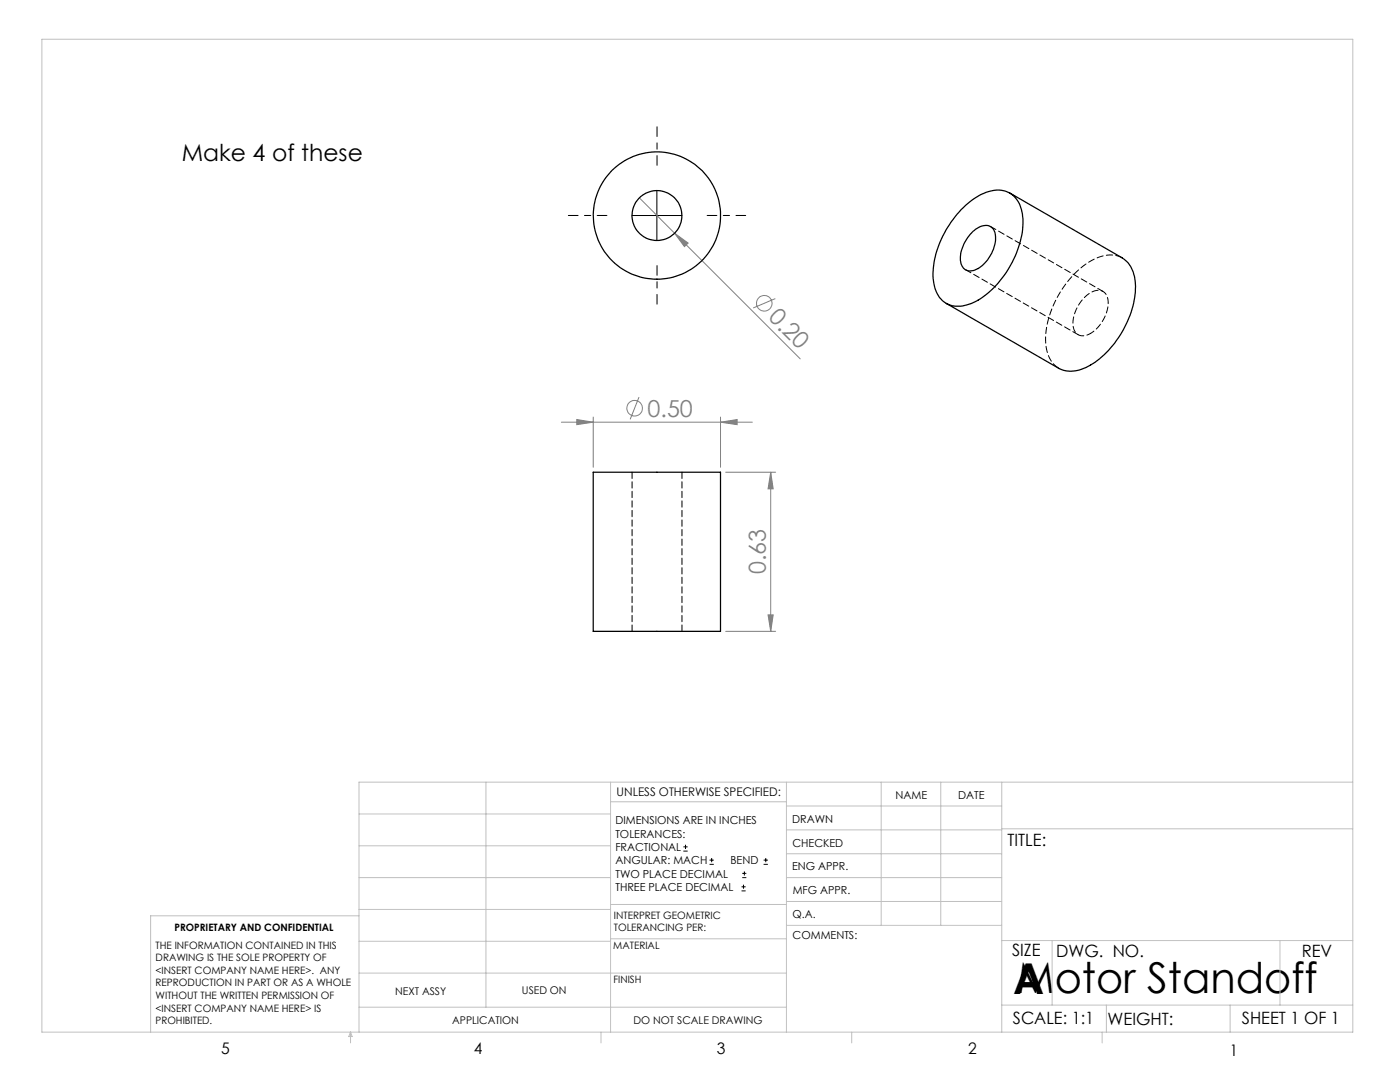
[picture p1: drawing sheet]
<svg xmlns="http://www.w3.org/2000/svg" width="279mm" height="216mm" viewBox="0 0 279 216" stroke-linecap="round" stroke-linejoin="round" font-family="sans-serif">
<g fill="none" stroke="#808080" stroke-width=".2">
<path d="M127.6 39.5l7 7M134.6 46.5l2.7 2-.7 .7zM134.6 46.5l25.1 25.1M154.7 59.6l-4.4 1.9M127.5 79.2l-1.7 4.5M112 84.2h38.1M115.1 83.7l3.3 .5-3.3 .5zM118.4 83.2v10M143.8 84.2l3.3-.5v1zM143.8 83.2v10M144.8 94.2h10M153.8 94.2l.5 3.3h-1z"/>
<path d="M153.8 94.2v31.8M144.8 126h10M153.3 122.7h1l-.5 3.3z"/>
<circle cx="152.5" cy="60.5" r="1.57"/>
<circle cx="126.7" cy="81.5" r="1.55"/>
</g>
<g fill="none" stroke="#000" stroke-width=".2">
<path d="M131.1 38v10M126.1 43h10M136.4 169.8h.8M136.4 169h.8M136.8 168.6v.8M141.6 172.5h.9M141.6 171.6h.9M142 171.2v.8M148 177.8h.8M148 177h.8M148.1 175.1h.8M148.1 174.3h.8"/>
<path d="M148.4 176.5v.8M148.6 173.9v.8M152.4 172.5h.8M152.4 171.6h.8M152.8 171.2v.8"/>
</g>
<path d="M131.1 33v-7.7M121.1 43h-7.7M131.1 53v7.7M141.1 43h7.7" fill="none" stroke="#000" stroke-width=".2" stroke-dasharray="15.2 1.3 1.3 1.3" stroke-dashoffset="13.3"/>
<g fill="none" stroke="#c0c0c0" stroke-width=".2">
<path d="M8.4 7.8h261.6v198.2h-261.6zM97 156.1v44.9M121.8 156.1v49.9M121.8 160h35.2M157 156.1v49.9M175.9 156.1v28.5M187.7 156.1v28.5M199.9 156.1v49.9M270 156.1h-198.4v49.9M71.6 175.1h50.2M71.6 168.8h50.2M71.6 162.4h50.2"/>
<path d="M157 170.4h42.9M157 165.6h42.9M157 160.8h42.9M157 175.1h42.9M157 179.9h42.9M199.9 165.4h70.1M71.6 194.2h85.4M71.6 187.8h50.2M71.6 181.5h50.2M71.6 182.7h-41.5v23.3M121.8 187.3h35.2M121.8 180.5h35.2"/>
<path d="M157 184.6h42.9M199.9 187.7h70.1M210 187.7v12.9M255.4 187.7v12.9M70 206v2.1M70 206l.3 .8h-.7zM71.6 201h85.4M119.9 206v2.1M170 206v2.1M199.9 200.6h70.1M220 206v2.1M220.8 200.6v5.4"/>
<path d="M245.5 200.6v5.4"/>
</g>
<g fill="#808080">
<path d="M134.6 46.5l2.7 2-.7 .7z"/>
<path d="M143.8 84.2l3.3-.5v1zM115.1 83.7l3.3 .5-3.3 .5z"/>
<path d="M153.3 122.7h1l-.5 3.3zM153.8 94.2l.5 3.3h-1z"/>
</g>
<g fill="none" stroke="#000" stroke-width=".25">
<path d="M201.5 38.5l22.5 13a6.5 6.5 0 0 1 2.6 6.2 19.5 19.5 0 0 1-9.9 15.6 5.8 5.8 0 0 1-5.4 .2l-22.5-13M191.8 41.8a11 11 0 0 1 7.6-3.9 5 5 0 0 1 4.6 4.8 18.3 18.3 0 0 1-4 12.8 13.5 13.5 0 0 1-7.9 5.6 4.8 4.8 0 0 1-5.7-4.5 17.4 17.4 0 0 1 3.8-12.8zM194.2 46.2a3.2 3.2 0 0 1 3.4-1 2.82 2.82 0 0 1 1 3.1 7.1 7.1 0 0 1-4.5 5.7 2.02 2.02 0 0 1-2.4-2.4 7.9 7.9 0 0 1 2.5-5.4zM118.4 94.2h25.4v31.8h-25.4z"/>
<circle cx="131.1" cy="43" r="5"/>
<circle cx="131.1" cy="43" r="12.7"/>
</g>
<path d="M126.1 94.2v31.8M136.1 126v-31.8" fill="none" stroke="#000" stroke-width=".2" stroke-dasharray="1.3 .6"/>
<path d="M224 51.5a6.5 6.5 0 0 0-6.6 .7 19.6 19.6 0 0 0-8.7 16.4 5.9 5.9 0 0 0 2.6 4.9" fill="none" stroke="#000" stroke-width=".2" stroke-dasharray="1.3 .6" stroke-dashoffset="-.1"/>
<path d="M217.6 66.5a7.3 7.3 0 0 0 3.4-7.2 2.02 2.02 0 0 0-3.2-1 7.4 7.4 0 0 0-3.6 7.2 2.06 2.06 0 0 0 3.4 1" fill="none" stroke="#000" stroke-width=".2" stroke-dasharray="1.3 .6" stroke-dashoffset=".5"/>
<path d="M192.7 53.8l22.5 13M220.1 58.2l-22.4-13" fill="none" stroke="#000" stroke-width=".2" stroke-dasharray="1.3 .6" stroke-dashoffset=".1"/>
<g font-size="8.5">
<text x="202.2" y="198.3">A</text>
<text x="202.9" y="198.1">Motor Standoff</text>
</g>
<text font-size="4.7" x="36.3" y="32.1">Make 4 of these</text>
<g font-size="4.7" fill="#808080">
<text x="153.2" y="63.5" transform="rotate(45 153.2 63.5)">0.20</text>
<text x="129.2" y="83.2">0.50</text>
<text x="152.8" y="114.6" transform="rotate(-90 152.8 114.6)">0.63</text>
</g>
<g font-size="3.4">
<text x="201.1" y="168.8">TITLE:</text>
<text x="202" y="190.8">SIZE</text>
<text x="210.8" y="190.9">DWG. NO.</text>
<text x="259.8" y="191">REV</text>
<text x="202.1" y="204.4">SCALE: 1:1</text>
<text x="221" y="204.5">WEIGHT:</text>
<text x="247.8" y="204.4">SHEET 1 OF 1</text>
</g>
<g font-size="3.2">
<text x="44.2" y="210.4">5</text>
<text x="94.6" y="210.3">4</text>
<text x="143.1" y="210.4">3</text>
<text x="193.2" y="210.3">2</text>
<text x="245.4" y="210.6">1</text>
</g>
<text font-size="2.4" x="123.1" y="158.9">UNLESS OTHERWISE SPECIFIED:</text>
<g font-size="2.2">
<text x="178.7" y="159.4">NAME</text>
<text x="191.2" y="159.4">DATE</text>
<text x="122.8" y="164.5">DIMENSIONS ARE IN INCHES</text>
<text x="122.8" y="167.1">TOLERANCES:</text>
<text x="158.1" y="164.2">DRAWN</text>
<text x="122.8" y="169.8">FRACTIONAL</text>
<text x="122.8" y="172.5">ANGULAR: MACH</text>
<text x="145.8" y="172.5">BEND</text>
<text x="158.1" y="173.7">ENG APPR.</text>
<text x="158.2" y="169.1">CHECKED</text>
<text x="122.8" y="175.1">TWO PLACE DECIMAL</text>
<text x="122.8" y="177.8">THREE PLACE DECIMAL</text>
<text x="158.2" y="178.4">MFG APPR.</text>
<text x="158.2" y="183.2">Q.A.</text>
<text x="158.2" y="187.4">COMMENTS:</text>
</g>
<g font-size="2.1">
<text x="78.8" y="198.5">NEXT ASSY</text>
<text x="104.2" y="198.4">USED ON</text>
<text x="90.2" y="204.3">APPLICATION</text>
<text x="126.4" y="204.3">DO NOT SCALE DRAWING</text>
</g>
<g font-size="2">
<text x="34.8" y="185.7">PROPRIETARY AND CONFIDENTIAL</text>
<text x="122.5" y="183.3">INTERPRET GEOMETRIC</text>
<text x="122.5" y="185.9">TOLERANCING PER:</text>
<text x="31.1" y="189.3">THE INFORMATION CONTAINED IN THIS</text>
<text x="31.1" y="191.8">DRAWING IS THE SOLE PROPERTY OF</text>
<text x="122.4" y="189.4">MATERIAL</text>
<text x="31.1" y="194.3">&lt;INSERT COMPANY NAME HERE&gt;. ANY</text>
<text x="31.1" y="196.8">REPRODUCTION IN PART OR AS A WHOLE</text>
<text x="122.4" y="196.2">FINISH</text>
<text x="31.1" y="199.4">WITHOUT THE WRITTEN PERMISSION OF</text>
<text x="31.1" y="201.9">&lt;INSERT COMPANY NAME HERE&gt; IS</text>
<text x="31.1" y="204.4">PROHIBITED.</text>
</g>
</svg>
